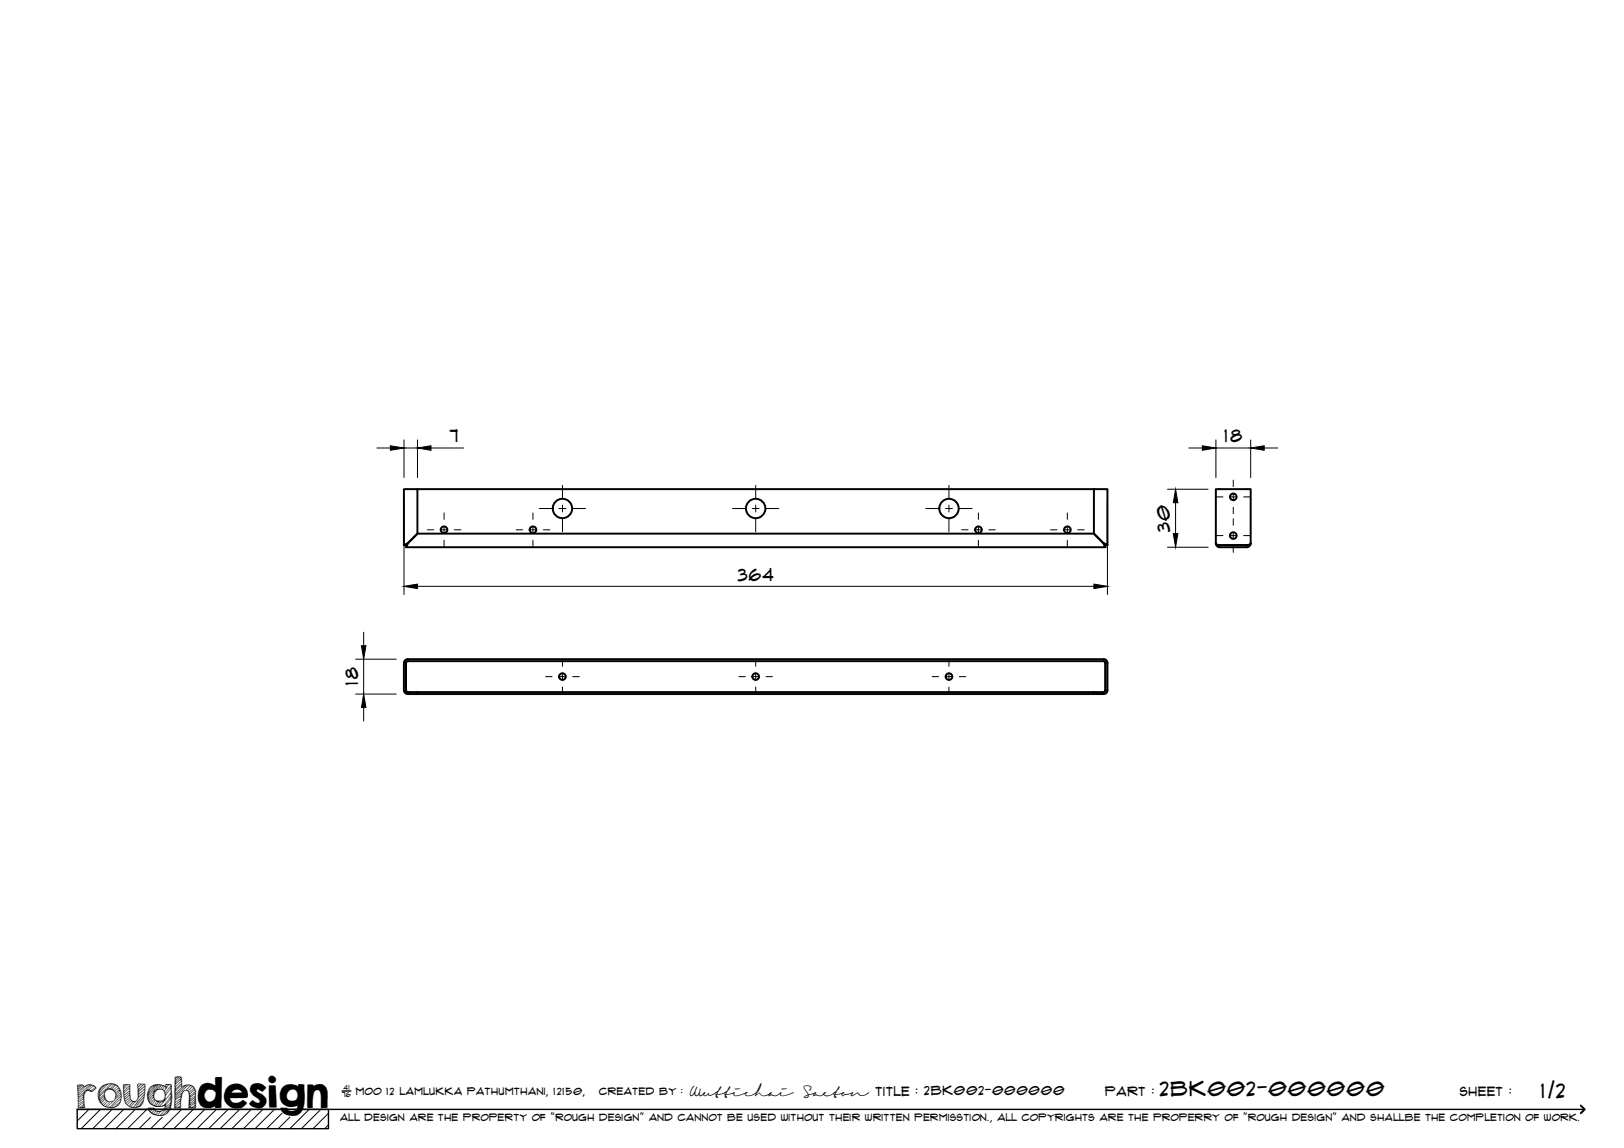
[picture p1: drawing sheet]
<svg xmlns="http://www.w3.org/2000/svg" width="420mm" height="297mm" viewBox="0 0 420 297" stroke-linecap="round" stroke-linejoin="round" font-family="sans-serif">
<!-- layer: Visible -->
<g fill="none" stroke="#000" stroke-width=".51">
<path d="M104.5 126.6h3.5v11.5l-2.5 2.5-1 .4zM108 126.6h175M283 126.6h3.5v14.4l-1-.4 .5 .4h.5M283 126.6v11.5l2.5 2.5M314.6 126.6h9v14l-.3 .3-.5 .1h-7.5l-.7-.3zM104.5 141h.5l.5-.4-.5 1h181l-.5-1-2.5-2.5h-175l-3 3v.5M285.5 140.6l.5 .5v.5M285.5 140.6h.1M314.6 140.6l.3 .7 .6 .3h7.2l.6-.3 .3-.7M314.6 140.6h.1M315.4 141l.2 .1M322.8 141l-.2 .1"/>
<path d="M323.6 140.6h.1M104.5 171.6v7a1.01 1.01 0 0 0 1 1h2.5v-.5M104.5 171.6a.97 .97 0 0 1 1-1l180-.1a1.01 1.01 0 0 1 1 1.1M105 178.6l.3 .4 .2 .1h2.5M105 178.6l.1 .2M105.1 171.4l-.1 7.2M105.1 178.6l.2 .4 .2 .1M105.5 171.1l-.5 .5 .3-.5h.2h180h.3l.2 .5M108 179.1h175M108 179.1v.5h175M283 179.1v.5M286 171.4v7.2"/>
<path d="M286 178.6v.2M286 178.6l-.3 .4-.2 .1M286 178.6l-.2 .4-.3 .1M286.5 171.6v7a1.01 1.01 0 0 1-1 1h-2.5v-.5h2.5"/>
<circle cx="114.9" cy="137.1" r=".86"/>
<circle cx="137.9" cy="137.1" r=".86"/>
<circle cx="145.5" cy="131.6" r="2.51"/>
<circle cx="195.5" cy="131.6" r="2.51"/>
<circle cx="245.5" cy="131.6" r="2.51"/>
<circle cx="253.1" cy="137.1" r=".86"/>
<circle cx="276.2" cy="137.1" r=".86"/>
<circle cx="319.1" cy="138.6" r=".86"/>
<circle cx="319.1" cy="128.6" r=".86"/>
<circle cx="145.5" cy="175.1" r=".86"/>
<circle cx="195.5" cy="175.1" r=".86"/>
<circle cx="245.5" cy="175.1" r=".86"/>
</g>
<!-- layer: TitleBlock -->
<path d="M20 287h65v5h-65zM20 287h390M88.5 282.3h2.3" fill="none" stroke="#000" stroke-width=".36"/>
<path d="M409 286.1l1 .9-1 1" fill="none" stroke="#000" stroke-width=".51"/>
<g fill="none" stroke="#000" stroke-width=".26">
<path d="M23 287l-3 3.1M26 287l-5 5M29 287l-5 5M32 287l-5 5M35 287l-5 5M38 287l-5 5M39 289.1l-3 2.9M42 289.1l-3 2.9M47 287l-5 5M50 287l-5 5M53 287l-5 5M56 287l-5 5"/>
<path d="M59 287l-5 5M62 287l-5 5M65 287l-5 5M68 287l-5 5M71 287l-5 5M73 288l-4 4M75 289.1l-3 2.9M80 287l-5 5M83 287l-5 5M85 288l-4 4M85 291l-1 1"/>
</g>
<!-- layer: Smart Centers -->
<g fill="none" stroke="#000" stroke-width=".26">
<path d="M110.5 137.1h1.7M114 137.1h1.8M114.9 132.7v1.7M114.9 136.2v1.8M114.9 139.8v1.6M117.6 137.1h1.6M133.5 137.1h1.7M137 137.1h1.8M137.9 132.7v1.7M137.9 136.2v1.8M137.9 139.8v1.6M139.5 131.6h3.3"/>
<path d="M140.6 137.1h1.6M144.6 131.6h1.8M145.5 125.6v3.3M145.5 130.7v1.8M145.5 134.3v3.3M148.2 131.6h3.3M189.5 131.6h3.3M194.6 131.6h1.8M195.5 125.6v3.3M195.5 130.7v1.8M195.5 134.3v3.3M198.2 131.6h3.3"/>
<path d="M239.5 131.6h3.3M244.6 131.6h1.8M245.5 125.6v3.3M245.5 130.7v1.8M245.5 134.3v3.3M248.2 131.6h3.3M248.8 137.1h1.7M252.2 137.1h1.8M253.1 132.7v1.7M253.1 136.2v1.8M253.1 139.8v1.6M255.8 137.1h1.7"/>
<path d="M271.8 137.1h1.7M275.3 137.1h1.7M276.1 132.7v1.7M276.1 136.2v1.8M276.1 139.8v1.6M278.8 137.1h1.7M314.7 138.6h1.7M314.7 128.6h1.7M318.2 138.6h1.8M318.2 128.6h1.8M319.1 124.2v1.7M319.1 127.7v1.8"/>
<path d="M319.1 131.3v1.6M319.1 134.2v1.7M319.1 137.7v1.8M321.8 138.6h1.6M321.8 128.6h1.6M319.1 141.3v1.6M141.2 175.1h1.6M144.6 175.1h1.8M145.5 170.7v1.7M145.5 174.2v1.8M145.5 177.8v1.6M148.2 175.1h1.7"/>
<path d="M191.2 175.1h1.6M194.6 175.1h1.8M195.5 170.7v1.7M195.5 174.2v1.8M195.5 177.8v1.6M198.2 175.1h1.7M241.2 175.1h1.6M244.6 175.1h1.8M245.5 170.7v1.7M245.5 174.2v1.8M245.5 177.8v1.6M248.2 175.1h1.7"/>
</g>
<!-- layer: FD_Dimensions -->
<g fill="none" stroke="#000" stroke-width=".26">
<path d="M97.5 115.9h3.5M104.5 113.8v9.8M104.5 115.9h3.5M108 113.8v9.8M111.5 115.9h8.4M307.6 115.9h3.5M314.6 113.8v9.8M314.6 115.9h9M323.6 113.8v9.8M327.1 115.9h3.5M104.5 129.6v24.2M286.5 129.6v24.2"/>
<path d="M302 126.6h10.6M304.1 130.1v8M108 151.7h175M302 141.6h10.6M92 179.6h10.5M92 170.6h10.5M94.1 163.6v3.5M94.1 170.6v9M94.1 183.1v3.5"/>
</g>
<path d="M101 115.3l3.5 .6-3.5 .6zM108 115.9l3.5-.6v1.2zM311.1 115.3l3.5 .6-3.5 .6zM323.6 115.9l3.5-.6v1.2zM303.6 138.1h1.1l-.6 3.5zM304.1 126.6l.6 3.5h-1.1zM104.5 151.7l3.5-.6v1.2zM283 151.1l3.5 .6-3.5 .6zM93.5 167.1h1.2l-.6 3.5zM94.1 179.6l.6 3.5h-1.2z" fill="#000" stroke="#000" stroke-width=".26"/>
<text font-size="9.7" x="19.9" y="286.8">roughdesign</text>
<g font-size="5.3">
<text x="300.1" y="283.6">2BK002-000000</text>
<text x="398.7" y="284">1/2</text>
</g>
<g font-size="4.6">
<text x="116.4" y="114.5">7</text>
<text x="316.8" y="114.5">18</text>
<text x="302.6" y="137.6" transform="rotate(-90 302.6 137.6)">30</text>
<text x="190.9" y="150.2">364</text>
<text x="92.6" y="177.4" transform="rotate(-90 92.6 177.4)">18</text>
</g>
<g font-size="3.4">
<text x="178.3" y="283.5">Wuttichai</text>
<text x="208.1" y="283.5">Saeton title : 2BK002-000000</text>
</g>
<g font-size="3.3">
<text x="286" y="283.5">Part :</text>
<text x="377.7" y="283.5">sheet :</text>
</g>
<g font-size="2.7">
<text x="92.1" y="283.3">moo 12 Lamlukka pathumthani, 12150,</text>
<text x="155" y="283.3">created by :</text>
</g>
<text font-size="2.6" x="88" y="290.1">all design are the property of &quot;rough design&quot; and cannot be used without their written permisstion., all copyrights are the properry of &quot;rough design&quot; and shallbe the completion of work.</text>
<g font-size="1.9">
<text x="88.5" y="283.9">76</text>
<text x="88.9" y="282.1">41</text>
</g>
</svg>
